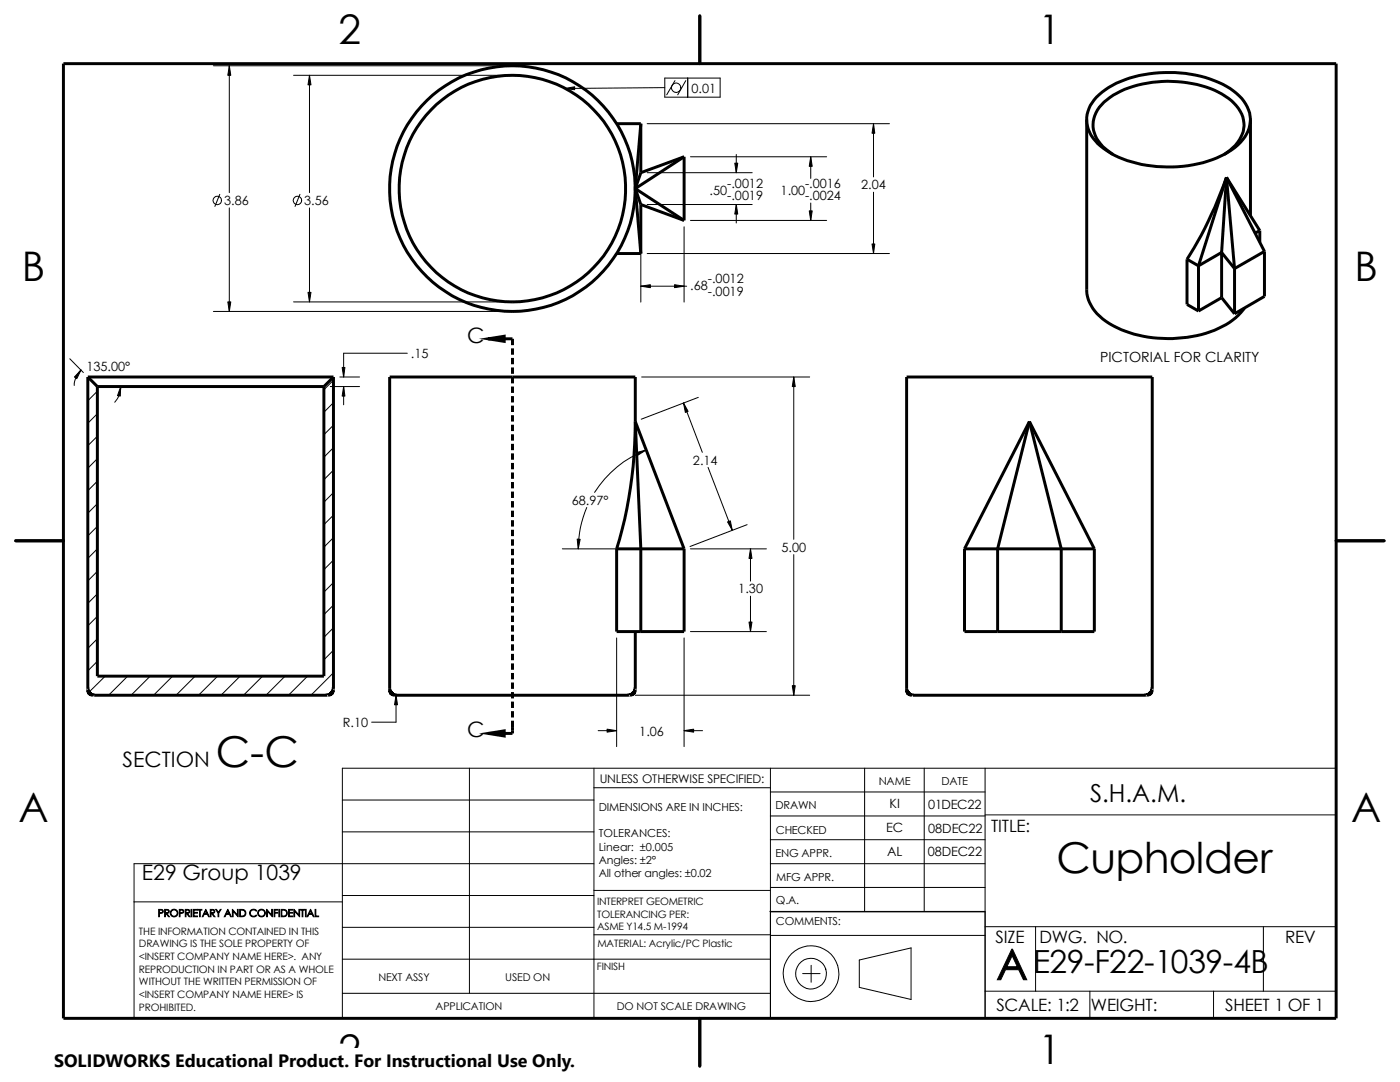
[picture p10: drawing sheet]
<svg xmlns="http://www.w3.org/2000/svg" width="279mm" height="216mm" viewBox="0 0 279 216" stroke-linecap="round" stroke-linejoin="round" font-family="sans-serif">
<g fill="none" stroke="#000" stroke-width=".2">
<path d="M42.6 13.1h58.4M45.8 13.1v25.3M58.6 15h42.4M61.8 15v23.4M132.7 15.6h11v3.8h-11zM132.7 17.5l-19.9 .2M134.7 16.1l-1.6 2.8M136.9 16.1l-1.6 2.8M137.2 15.6v3.8M43.9 38.8l-1 2.4M59.9 38.8l-1 2.4M129.2 24.7h48.3"/>
<path d="M129.2 34.5h20.9M137.8 31.3h27.2M146.9 30.8v3.7M161.8 31.3v4.3M174.3 24.7v10.6M174.3 38.4v12.2M45.8 41.5v20.6M61.8 41.5v18.7M127.9 57.1h9.1M127.9 42.1v18.2M129.2 50.6h48.3M129.2 40.8h20.9"/>
<path d="M136.5 45.3v15M137.8 44h27.2M146.9 40.8v3.7M161.8 40.5v3.5M13.9 71.6l2.7 2.7M16.2 73.8a4.5 4.5 0 0 0-1.4 3.1M17.7 75.4l-.2 .1M19.4 78.1l-1.9 1.9M24.1 77.1a4.7 4.7 0 0 1-1.2 3.2M42.6 62.1h58.4M58.6 60.2h42.4M65.9 77.1h5.9"/>
<path d="M66.5 75.9l-1.9 1.9M67.8 75.2h4M68.6 77.1v3.7M81.3 70.5h-12.7v4.7M128.1 75.2h33.5M139.4 79.3l-11.4 4.4M158.4 75.2v32.4M19.4 82.5l-1.9 2M19.4 87l-1.9 1.9M19.4 91.5l-1.9 1.9M19.4 96l-1.9 1.9M66.5 80.3l-1.9 2"/>
<path d="M66.5 84.8l-1.9 1.9M66.5 89.3l-1.9 1.9M66.5 93.8l-1.9 1.9M66.5 98.3l-1.9 1.9M128.9 89.8a21.3 21.3 0 0 0-10.2 8.5M136.4 80.4l3.8 9.9M141.3 93.3l4.8 12.5M19.4 100.5l-1.9 1.9M19.4 105l-1.9 1.9M19.4 109.5l-1.9 1.9M19.4 114l-1.9 1.9M19.4 118.5l-1.9 1.9"/>
<path d="M66.5 102.8l-1.9 1.9M66.5 107.3l-1.9 1.9M66.5 111.8l-1.9 1.9M66.5 116.2l-1.9 2M112.2 109.5h14.4M117.1 101.3a21 21 0 0 0-1.7 8.2M137.8 109.5h15.2M149.1 104.7l-11.4 4.4M149.8 109.5v6.5M149.8 119v7M158.4 110.7v28M19.4 123l-1.9 1.9"/>
<path d="M19.4 127.5l-1.9 1.9M19.4 132l-1.9 1.9M21 134.9l-3.3 3.2M25.5 134.9l-3.8 3.8M30 134.9l-3.8 3.8M34.5 134.9l-3.9 3.8M38.9 134.9l-3.8 3.8M43.4 134.9l-3.8 3.8M47.9 134.9l-3.8 3.8M52.4 134.9l-3.8 3.8M56.9 134.9l-3.8 3.8M61.4 134.9l-3.8 3.8"/>
<path d="M66.5 120.7l-1.9 1.9M66.5 125.3l-1.9 1.9M66.5 129.8l-1.9 1.9M66.5 134.2l-4.4 4.5M79 138.7v5.4h-4.8M123.1 127.3v21.7M126.8 138.7h34.8M136.5 127.3v21.7M137.8 126h15.2M68.3 159.6h50.2M93.7 153.3v44.9M118.5 153.3v49.9"/>
<path d="M118.5 157.2h35.3M119.4 145.8h3.7M136.5 145.8h3.7M153.8 153.3v49.9h42.8v-49.9M153.8 158h42.8M172.6 153.3v28.6M184.4 153.3v28.6M266.7 153.3h-198.4v49.9M26.8 180h41.5M68.3 178.7h50.2M68.3 166h50.2M118.5 172.3h-91.7v30.9"/>
<path d="M118.5 177.7h35.1M153.8 167.6h42.8M153.8 162.8h42.8M153.8 172.3h42.8M153.8 177.1h42.8M196.6 162.6h70.1M68.3 198.2h85.5M68.3 191.4h85.5M68.3 185h50.2M118.5 186.5h35.1M153.6 181.9h43M153.8 186.6h42.8"/>
<path d="M153.8 181.9h42.8M160.2 194.3h3.5M161.9 192.6v3.4M171.5 191.6l10.3-2.5v10.3l-10.3-2.4zM196.6 197.8h70.1M196.6 184.9h70.1M206.7 184.9v12.9M217.5 197.8v5.4M242.2 197.8v5.4M252.1 184.9v12.9"/>
<circle cx="135" cy="17.5" r=".94"/>
<circle cx="43.3" cy="40" r=".85"/>
<circle cx="59.4" cy="40" r=".85"/>
<circle cx="161.9" cy="194.3" r="5.6"/>
<circle cx="161.9" cy="194.3" r="3.1"/>
</g>
<g fill="none" stroke="#000" stroke-width=".59">
<path d="M12.7 12.7h254v190.5h-254zM139.7 3.2v9.5M218.8 19.4a19.4 19.4 0 0 1 12.6-4.9 23 23 0 0 1 14.7 3.6 6.9 6.9 0 0 1 3.2 7.4 10.5 10.5 0 0 1-6.5 6 26.4 26.4 0 0 1-20.4-.5 9.5 9.5 0 0 1-5.4-5.8 6.3 6.3 0 0 1 1.8-5.8zM123.1 24.7h4.8M126.8 37.6l1.1 13M126.8 37.6l1.1 3.2M126.8 37.6l9.7 6.4M127.9 24.7l-1.1 12.9M127.9 24.7v9.8M127.9 34.5l-1.1 3.1M136.5 31.3l-8.6 3.2M136.5 31.3l-9.7 6.3"/>
<path d="M136.5 31.3v12.7M216.9 23.9v33.9M222.1 30.8a7.3 7.3 0 0 1-4-6 6.8 6.8 0 0 1 3.4-5.4 22.1 22.1 0 0 1 15.4-2.9 15.8 15.8 0 0 1 9.9 4.6 5.6 5.6 0 0 1-.8 8.4l-1.7 1.3M244.8 35.4a78.6 78.6 0 0 1-7.9 16.3M244.8 35.4l6.6 10.6M244.8 35.4l-5.6 17.6M244.8 35.4l7.5 14.8M244.8 35.4l-1 15M244.8 35.4l1.6 18.2M249.6 23.9v19.2M123.1 50.6h4.8M127.9 40.8v9.8"/>
<path d="M127.9 40.8l8.6 3.2M216.9 57.7a8.2 8.2 0 0 0 4.4 6.8 24.9 24.9 0 0 0 21.9 1 12.5 12.5 0 0 0 5.2-4M236.9 51.7l2.3 1.3M236.9 51.7v9l2.3 1.4M239.2 53v9.1M243.8 50.4l2.6 3.2M243.8 50.4l-4.6 2.6M243.8 50.4v9M243.8 59.4l2.6 3.2M243.8 59.4l-4.6 2.7M246.4 53.6v9M251.4 46l-.9 .5"/>
<path d="M251.4 46v2.3M252.3 50.2l-5.9 3.4M252.3 50.2v8.9l-5.9 3.5M17.5 75.2v62.3M17.5 75.2l1.9 1.9M17.5 75.2h49M19.4 77.1h45.2M64.6 77.1v57.8h-45.2v-57.8M66.5 75.2v62.3l-.2 .8-.6 .3-.4 .1h-46.5l-.9-.3-.3-.5-.1-.4M66.5 75.2l-1.9 1.9M97.5 67.6h4.8v1.3M102.3 75.2h-24.5v62.7l.4 .5 .8 .3h46.8l.7-.4 .3-.8v-11.5"/>
<path d="M102.3 75.2h24.5v8.9M102.3 69.5v1.3M102.3 71.4v1.3M102.3 73.3v1.3M102.3 75.2v1.3M102.3 77.1v1.3M102.3 79v1.3M180.9 75.2h49.1v62.3l-.1 .4-.4 .5-.8 .3h-46.5l-.5-.1-.5-.3-.3-.5zM102.3 80.9v1.3M102.3 82.8v1.3M102.3 84.8v1.2M102.3 86.7v1.2"/>
<path d="M102.3 88.6v1.2M102.3 90.5v1.2M102.3 92.4v1.2M102.3 94.3v1.2M102.3 96.2v1.3M102.3 98.1v1.3M102.3 100v1.3M126.8 84.1l1.1 25.4v16.5M126.8 84.1a86.8 86.8 0 0 1-3.7 25.4M126.8 84.1l9.7 25.4M205.4 84.1l-6.3 25.4v16.5M205.4 84.1l6.4 25.4v16.5"/>
<path d="M205.4 84.1l-12.9 25.4M205.4 84.1l13 25.4M3.1 107.9h9.6M102.3 101.9v1.3M102.3 103.8v1.3M102.3 105.7v1.3M102.3 107.6v1.3M102.3 109.5v1.3M102.3 111.4v1.3M102.3 113.3v1.3M102.3 115.2v1.3M102.3 117.1v1.3"/>
<path d="M102.3 119v1.3M123.1 109.5h13.4M136.5 109.5v16.5h-13.4v-16.5M192.5 109.5h25.9M192.5 109.5v16.5h25.9v-16.5M266.7 107.9h9.5M102.3 120.9v1.3M102.3 122.9v1.2M102.3 124.8v1.2M102.3 126.7v1.2M102.3 128.6v1.2M102.3 130.5v1.2"/>
<path d="M102.3 132.4v1.2M102.3 134.3v1.3M102.3 136.2v1.3M102.3 138.1v1.3M102.3 140v1.3M102.3 143.8v2.5h-4.8M102.3 141.9v1.3M139.7 203.2v9.5"/>
<circle cx="102.3" cy="37.6" r="24.5"/>
<circle cx="102.3" cy="37.6" r="22.6"/>
</g>
<g fill="#000" stroke="#000" stroke-width=".2">
<path d="M45.8 13.1l.3 1.9h-.6zM61.8 15l.3 1.9h-.6zM112.8 17.7l1.9-.4v.6zM146.6 32.6h.6l-.3 1.9zM161.8 31.3l.3 1.9h-.6zM174.3 24.7l.3 1.9h-.6zM127.9 57.1l1.9-.3v.6zM134.6 56.8l1.9 .3-1.9 .3zM146.9 40.8l.3 1.9h-.6zM161.5 42.1h.6l-.3 1.9zM174 48.7h.6l-.3 1.9zM16.2 73.8l-.9 1.8-.4-.4z"/>
<path d="M24.1 77.1l-.1 1.9h-.5zM45.5 60.2h.6l-.3 1.9zM61.5 58.3h.6l-.3 1.9zM68.3 73.3h.5l-.2 1.9zM68.6 77.1l.2 1.9h-.5zM158.4 75.2l.3 1.9h-.6zM127.1 90.3l1.8-.5-1.6 1zM136.4 80.4l.9 1.7-.5 .2zM115.2 107.6h.6l-.4 1.9zM145.2 104.1l.6-.2 .3 1.9zM149.8 109.5l.3 1.9h-.6zM79 138.7l.3 1.9h-.6z"/>
<path d="M149.5 124.1h.6l-.3 1.9zM158.1 136.8h.6l-.3 1.9zM121.2 145.5l1.9 .3-1.9 .3zM136.5 145.8l1.9-.3v.6z"/>
</g>
<path d="M97.5 67.6l3.1-.5v1zM97.5 146.3l3.1-.5v1.1z" fill="#000" stroke="#000" stroke-width=".59"/>
<path d="M10.8 209.2h104.1v6.7h-104.1z" fill="#fff"/>
<g font-size="8.5">
<text x="43.1" y="153">C-C</text>
<text x="210.9" y="174.1">Cupholder</text>
<text x="198.8" y="195.5">A</text>
</g>
<g font-size="8.1">
<text x="67.6" y="8.8">2</text>
<text x="207.3" y="8.8">1</text>
<text x="4.4" y="56.1">B</text>
<text x="270.3" y="56.1">B</text>
<text x="3.7" y="164.1">A</text>
<text x="269.6" y="164.1">A</text>
<text x="67.6" y="212.3">2</text>
<text x="207.3" y="212.3">1</text>
</g>
<text font-size="6.4" x="206.2" y="194.1">E29-F22-1039-4B</text>
<text font-size="4.9" x="217.6" y="160">S.H.A.M.</text>
<g font-size="4.2">
<text x="93.2" y="68.4">C</text>
<text x="93.2" y="147.2">C</text>
<text x="24.5" y="153.1">SECTION</text>
<text x="28.3" y="175.7">E29 Group 1039</text>
</g>
<text font-size="3.6" x="10.8" y="213">SOLIDWORKS Educational Product. For Instructional Use Only.</text>
<g font-size="3.4">
<text x="197.8" y="166">TITLE:</text>
<text x="198.7" y="188.1">SIZE</text>
<text x="207.5" y="188.1">DWG. NO.</text>
<text x="256.5" y="188.2">REV</text>
<text x="198.8" y="201.7">SCALE: 1:2</text>
<text x="217.7" y="201.8">WEIGHT:</text>
<text x="244.5" y="201.7">SHEET 1 OF 1</text>
</g>
<text font-size="2.8" x="219.5" y="72.3">PICTORIAL FOR CLARITY</text>
<g font-size="2.5">
<text x="138" y="18.5">0.01</text>
<text x="44.7" y="40.9">3.86</text>
<text x="60.7" y="40.9">3.56</text>
<text x="141.6" y="38.9">.50</text>
<text x="145.1" y="37.5">-.0012</text>
<text x="145.1" y="40">-.0019</text>
<text x="155.8" y="38.9">1.00</text>
<text x="160.7" y="37.5">-.0016</text>
<text x="160.7" y="40">-.0024</text>
<text x="171.9" y="37.8">2.04</text>
<text x="137.7" y="57.9">.68</text>
<text x="141.3" y="56.6">-.0012</text>
<text x="141.3" y="59">-.0019</text>
<text x="82" y="71.5">.15</text>
<text x="17.3" y="74">135.00°</text>
<text x="138.3" y="92.7">2.14</text>
<text x="114.1" y="100.7">68.97°</text>
<text x="155.9" y="110.1">5.00</text>
<text x="147.3" y="118.4">1.30</text>
<text x="68.4" y="145.1">R.10</text>
<text x="127.6" y="146.8">1.06</text>
<text x="177.5" y="161.3">KI</text>
<text x="185.2" y="161.4">01DEC22</text>
<text x="176.9" y="166.1">EC</text>
<text x="185.3" y="166.2">08DEC22</text>
<text x="177.1" y="170.8">AL</text>
<text x="185.2" y="170.8">08DEC22</text>
</g>
<text font-size="2.4" x="119.7" y="156.2">UNLESS OTHERWISE SPECIFIED:</text>
<g font-size="2.2">
<text x="119.5" y="161.8">DIMENSIONS ARE IN INCHES:</text>
<text x="154.8" y="161.5">DRAWN</text>
<text x="175.4" y="156.7">NAME</text>
<text x="187.9" y="156.7">DATE</text>
<text x="119.5" y="167.1">TOLERANCES:</text>
<text x="154.8" y="166.3">CHECKED</text>
<text x="119.5" y="169.7">Linear: ±0.005</text>
<text x="119.5" y="172.4">Angles: ±2°</text>
<text x="154.8" y="171">ENG APPR.</text>
<text x="119.5" y="175">All other angles: ±0.02</text>
<text x="154.9" y="175.7">MFG APPR.</text>
<text x="154.9" y="184.7">COMMENTS:</text>
<text x="154.9" y="180.5">Q.A.</text>
</g>
<g font-size="2.1">
<text x="75.5" y="195.7">NEXT ASSY</text>
<text x="100.8" y="195.7">USED ON</text>
<text x="86.9" y="201.5">APPLICATION</text>
<text x="123.1" y="201.6">DO NOT SCALE DRAWING</text>
</g>
<g font-size="2">
<text x="31.5" y="182.9">PROPRIETARY AND CONFIDENTIAL</text>
<text x="119.2" y="180.6">INTERPRET GEOMETRIC</text>
<text x="119.2" y="183.1">TOLERANCING PER:</text>
<text x="119.2" y="185.6">ASME Y14.5 M-1994</text>
<text x="27.7" y="186.5">THE INFORMATION CONTAINED IN THIS</text>
<text x="27.7" y="189.1">DRAWING IS THE SOLE PROPERTY OF</text>
<text x="27.7" y="191.6">&lt;INSERT COMPANY NAME HERE&gt;. ANY</text>
<text x="119.3" y="189.1">MATERIAL: Acrylic/PC Plastic</text>
<text x="27.7" y="194.1">REPRODUCTION IN PART OR AS A WHOLE</text>
<text x="27.7" y="196.6">WITHOUT THE WRITTEN PERMISSION OF</text>
<text x="119.1" y="193.5">FINISH</text>
<text x="27.7" y="199.1">&lt;INSERT COMPANY NAME HERE&gt; IS</text>
<text x="27.7" y="201.7">PROHIBITED.</text>
</g>
</svg>
